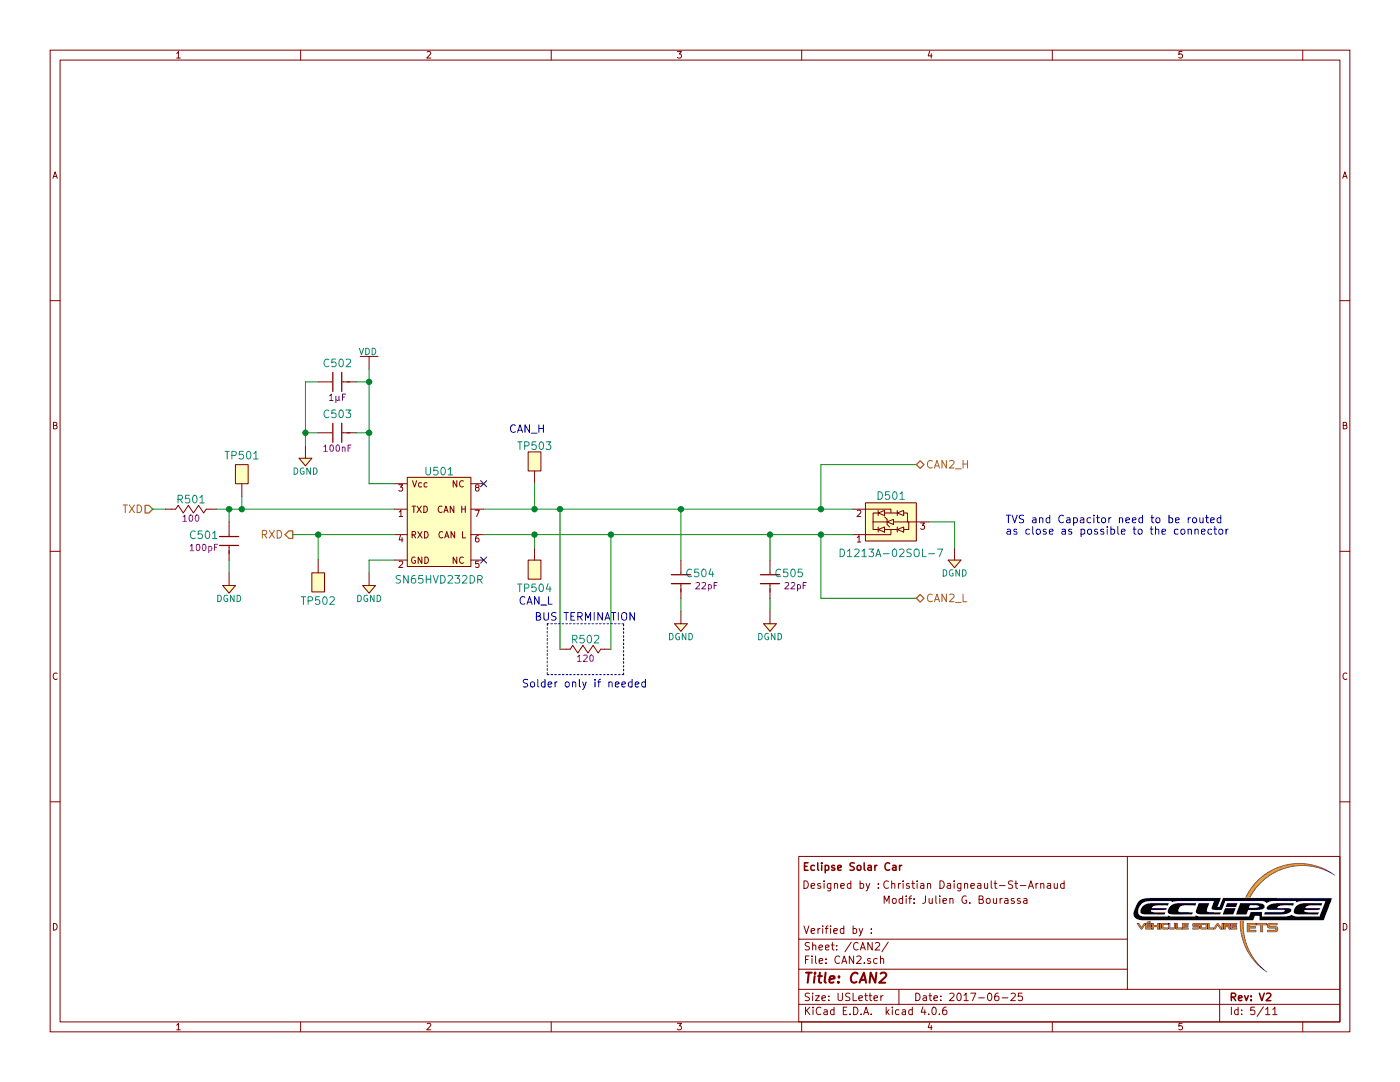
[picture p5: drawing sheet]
EESchema Schematic File Version 2
LIBS:ADC
LIBS:Amplifiers
LIBS:Battery
LIBS:Capacitors
LIBS:Comparators
LIBS:Connectors
LIBS:Crystals
LIBS:DAC
LIBS:Diodes
LIBS:Fuses
LIBS:Inductors
LIBS:Interface
LIBS:Isolators
LIBS:STMicroelectronics
LIBS:PMIC
LIBS:Power_Port
LIBS:Relays
LIBS:Resistors
LIBS:Sensors
LIBS:Switches
LIBS:Transformers
LIBS:Transistors
LIBS:Master_Board-cache
EELAYER 25 0
EELAYER END
$Descr USLetter 11000 8500
encoding utf-8
Sheet 5 11
Title "CAN2"
Date "2017-06-25"
Rev "V2"
Comp "Eclipse Solar Car"
Comment1 "Christian Daigneault-St-Arnaud"
Comment2 "Modif: Julien G. Bourassa"
Comment3 ""
Comment4 ""
$EndDescr
$Comp
L VDD #PWR059
U 1 1
P 2900 2900
F 0 "#PWR059" H 2900 2750 50  0001 C CNN
F 1 "VDD" H 2890 3040 50  0000 C CNN
F 2 "" H 2900 2900 60  0000 C CNN
F 3 "" H 2900 2750 60  0000 C CNN
	1    2900 2900
	1    0    0    -1  
$EndComp
$Comp
L DGND #PWR060
U 1 1
P 2900 4600
F 0 "#PWR060" H 2900 4430 50  0001 C CNN
F 1 "DGND" H 2900 4500 50  0000 C CNN
F 2 "" H 2900 4700 60  0000 C CNN
F 3 "" H 2880 4510 60  0000 C CNN
	1    2900 4600
	1    0    0    -1  
$EndComp
$Comp
L DGND #PWR061
U 1 1
P 1800 4600
F 0 "#PWR061" H 1800 4430 50  0001 C CNN
F 1 "DGND" H 1800 4500 50  0000 C CNN
F 2 "" H 1800 4700 60  0000 C CNN
F 3 "" H 1780 4510 60  0000 C CNN
	1    1800 4600
	1    0    0    -1  
$EndComp
Text HLabel 1200 4000 0    60   Input ~ 0
TXD
Text HLabel 2300 4200 0    60   Output ~ 0
RXD
$Comp
L 885012207098 C503
U 1 1
P 2700 3400
F 0 "C503" H 2650 3550 60  0000 C CNN
F 1 "885012207098" H 2650 3050 60  0001 C CNN
F 2 "Capacitors:C0805" H 2650 2450 60  0001 C CNN
F 3 "D" H 2650 2350 60  0001 C CNN
F 4 "Digikey" H 2650 2950 60  0001 C CNN "Supplier"
F 5 "732-8080-1-ND" H 2650 2850 60  0001 C CNN "Supplier Part Number"
F 6 "Wurth Electronics Inc." H 2650 2750 60  0001 C CNN "Manufacturer"
F 7 "885012207098" H 2650 2650 60  0001 C CNN "Manufacturer Part Number"
F 8 "CAP CER 0.1UF 50V X7R 0805" H 2650 2550 60  0001 C CNN "Description"
F 9 "100nF" H 2650 3280 50  0000 C CNN "Capacitance (Farad)"
F 10 "±10%" H 2910 3280 50  0001 C CNN "Tolerance (%)"
F 11 "50V" H 2650 3210 50  0001 C CNN "Voltage Rated (Volt)"
	1    2700 3400
	1    0    0    -1  
$EndComp
$Comp
L DGND #PWR062
U 1 1
P 2400 3600
F 0 "#PWR062" H 2400 3430 50  0001 C CNN
F 1 "DGND" H 2400 3500 50  0000 C CNN
F 2 "" H 2400 3700 60  0000 C CNN
F 3 "" H 2380 3510 60  0000 C CNN
	1    2400 3600
	1    0    0    -1  
$EndComp
$Comp
L 885012107015 C502
U 1 1
P 2700 3000
F 0 "C502" H 2650 3150 60  0000 C CNN
F 1 "885012107015" H 2650 2650 60  0001 C CNN
F 2 "Capacitors:C0805" H 2650 2050 60  0001 C CNN
F 3 "D" H 2650 1950 60  0001 C CNN
F 4 "Digikey" H 2650 2550 60  0001 C CNN "Supplier"
F 5 "732-7625-1-ND" H 2650 2450 60  0001 C CNN "Supplier Part Number"
F 6 "Wurth Electronics Inc." H 2650 2350 60  0001 C CNN "Manufacturer"
F 7 "885012107015" H 2650 2250 60  0001 C CNN "Manufacturer Part Number"
F 8 "CAP CER 1UF 25V X5R 0805" H 2650 2150 60  0001 C CNN "Description"
F 9 "1µF" H 2650 2880 50  0000 C CNN "Capacitance (Farad)"
F 10 "±20%" H 2910 2880 50  0001 C CNN "Tolerance (%)"
F 11 "25V" H 2650 2810 50  0001 C CNN "Voltage Rated (Volt)"
	1    2700 3000
	1    0    0    -1  
$EndComp
$Comp
L D1213A-02SOL-7 D501
U 1 1
P 7000 4100
F 0 "D501" H 7000 3900 60  0000 C CNN
F 1 "D1213A-02SOL-7" H 7000 4350 60  0000 C CNN
F 2 "IC:SOT-23-3" H 7000 3080 60  0001 C CNN
F 3 "https://www.diodes.com/assets/Datasheets/D1213A_02SOL.pdf" H 7000 2980 60  0001 C CNN
F 4 "Digikey" H 7000 3580 60  0001 C CNN "Supplier"
F 5 "D1213A-02SOL-7DICT-ND" H 7000 3480 60  0001 C CNN "Supplier Part Number"
F 6 "Diodes Incorporated" H 7000 3380 60  0001 C CNN "Manufacturer"
F 7 "D1213A-02SOL-7" H 7000 3280 60  0001 C CNN "Manufacturer Part Number"
F 8 "TVS DIODE 3.3VWM 10VC SOT23" H 7000 3180 60  0001 C CNN "Description"
	1    7000 4100
	1    0    0    1   
$EndComp
$Comp
L DGND #PWR063
U 1 1
P 6050 4900
F 0 "#PWR063" H 6050 4730 50  0001 C CNN
F 1 "DGND" H 6050 4800 50  0000 C CNN
F 2 "" H 6050 5000 60  0000 C CNN
F 3 "" H 6030 4810 60  0000 C CNN
	1    6050 4900
	1    0    0    -1  
$EndComp
$Comp
L DGND #PWR064
U 1 1
P 5350 4900
F 0 "#PWR064" H 5350 4730 50  0001 C CNN
F 1 "DGND" H 5350 4800 50  0000 C CNN
F 2 "" H 5350 5000 60  0000 C CNN
F 3 "" H 5330 4810 60  0000 C CNN
	1    5350 4900
	1    0    0    -1  
$EndComp
$Comp
L DGND #PWR065
U 1 1
P 7500 4400
F 0 "#PWR065" H 7500 4230 50  0001 C CNN
F 1 "DGND" H 7500 4300 50  0000 C CNN
F 2 "" H 7500 4500 60  0000 C CNN
F 3 "" H 7480 4310 60  0000 C CNN
	1    7500 4400
	1    0    0    -1  
$EndComp
Text Notes 4200 4875 0    60   ~ 0
BUS TERMINATION
Text Notes 4100 5400 0    60   ~ 0
Solder only if needed
Text Notes 7900 4200 0    60   ~ 0
TVS and Capacitor need to be routed \nas close as possible to the connector
NoConn ~ 3800 3800
NoConn ~ 3800 4400
$Comp
L Test_Point_THM TP503
U 1 1
P 4200 3600
F 0 "TP503" V 4100 3600 60  0000 C CNN
F 1 "Test_Point_THM" H 4200 3300 60  0001 C CNN
F 2 "Connectors:Keystone_5001" H 4200 2700 60  0001 C CNN
F 3 "http://keyelco.com/userAssets/file/M65p56.pdf" H 4200 2600 60  0001 C CNN
F 4 "Digikey" H 4200 3200 60  0001 C CNN "Supplier"
F 5 "36-5001-ND" H 4200 3100 60  0001 C CNN "Supplier Part Number"
F 6 "Keystone Electronics" H 4200 3000 60  0001 C CNN "Manufacturer"
F 7 "5001" H 4200 2900 60  0001 C CNN "Manufacturer Part Number"
F 8 "TEST POINT PC MINI .040\"D BLACK" H 4200 2800 60  0001 C CNN "Description"
	1    4200 3600
	0    1    1    0   
$EndComp
$Comp
L Test_Point_THM TP504
U 1 1
P 4200 4500
F 0 "TP504" V 4075 4500 60  0000 C CNN
F 1 "Test_Point_THM" H 4200 4200 60  0001 C CNN
F 2 "Connectors:Keystone_5001" H 4200 3600 60  0001 C CNN
F 3 "http://keyelco.com/userAssets/file/M65p56.pdf" H 4200 3500 60  0001 C CNN
F 4 "Digikey" H 4200 4100 60  0001 C CNN "Supplier"
F 5 "36-5001-ND" H 4200 4000 60  0001 C CNN "Supplier Part Number"
F 6 "Keystone Electronics" H 4200 3900 60  0001 C CNN "Manufacturer"
F 7 "5001" H 4200 3800 60  0001 C CNN "Manufacturer Part Number"
F 8 "TEST POINT PC MINI .040\"D BLACK" H 4200 3700 60  0001 C CNN "Description"
	1    4200 4500
	0    -1   -1   0   
$EndComp
Text Notes 4075 4750 0    60   ~ 0
CAN_L
Text Notes 4000 3400 0    60   ~ 0
CAN_H
$Comp
L Test_Point_THM TP501
U 1 1
P 1900 3700
F 0 "TP501" V 1775 3700 60  0000 C CNN
F 1 "Test_Point_THM" H 1900 3400 60  0001 C CNN
F 2 "Connectors:Keystone_5001" H 1900 2800 60  0001 C CNN
F 3 "http://keyelco.com/userAssets/file/M65p56.pdf" H 1900 2700 60  0001 C CNN
F 4 "Digikey" H 1900 3300 60  0001 C CNN "Supplier"
F 5 "36-5001-ND" H 1900 3200 60  0001 C CNN "Supplier Part Number"
F 6 "Keystone Electronics" H 1900 3100 60  0001 C CNN "Manufacturer"
F 7 "5001" H 1900 3000 60  0001 C CNN "Manufacturer Part Number"
F 8 "TEST POINT PC MINI .040\"D BLACK" H 1900 2900 60  0001 C CNN "Description"
	1    1900 3700
	0    1    1    0   
$EndComp
$Comp
L Test_Point_THM TP502
U 1 1
P 2500 4600
F 0 "TP502" V 2375 4600 60  0000 C CNN
F 1 "Test_Point_THM" H 2500 4300 60  0001 C CNN
F 2 "Connectors:Keystone_5001" H 2500 3700 60  0001 C CNN
F 3 "http://keyelco.com/userAssets/file/M65p56.pdf" H 2500 3600 60  0001 C CNN
F 4 "Digikey" H 2500 4200 60  0001 C CNN "Supplier"
F 5 "36-5001-ND" H 2500 4100 60  0001 C CNN "Supplier Part Number"
F 6 "Keystone Electronics" H 2500 4000 60  0001 C CNN "Manufacturer"
F 7 "5001" H 2500 3900 60  0001 C CNN "Manufacturer Part Number"
F 8 "TEST POINT PC MINI .040\"D BLACK" H 2500 3800 60  0001 C CNN "Description"
	1    2500 4600
	0    -1   -1   0   
$EndComp
$Comp
L RC1206JR-07120RL R502
U 1 1
P 4600 5100
F 0 "R502" H 4600 5180 60  0000 C CNN
F 1 "RC1206JR-07120RL" H 4600 4800 50  0001 C CNN
F 2 "Resistors:R1206" H 4600 4200 30  0001 C CNN
F 3 "http://www.yageo.com/documents/recent/PYu-RC_Group_51_RoHS_L_7.pdf" H 4600 4150 30  0001 C CNN
F 4 "Digikey" H 4600 4700 60  0001 C CNN "Supplier"
F 5 "311-120ERCT-ND" H 4600 4600 60  0001 C CNN "Supplier Part Number"
F 6 "Yageo" H 4600 4500 60  0001 C CNN "Manufacturer"
F 7 "RC1206JR-07120RL" H 4600 4400 60  0001 C CNN "Manufacturer Part Number"
F 8 "RES SMD 120 OHM 5% 1/4W 1206" H 4600 4300 60  0001 C CNN "Description"
F 9 "120" H 4600 5030 50  0000 C CNN "Resistance (Ohms)"
F 10 "±5%" H 5010 5020 50  0001 C CNN "Tolerance (%)"
F 11 "1/4W" H 4600 4960 50  0001 C CNN "Puissance (Watts)"
	1    4600 5100
	1    0    0    -1  
$EndComp
$Comp
L SN65HVD232DR U501
U 1 1
P 3500 4400
F 0 "U501" H 3450 5100 60  0000 C CNN
F 1 "SN65HVD232DR" H 3450 4250 60  0000 C CNN
F 2 "IC:SOIC-8" H 3500 3500 60  0001 C CNN
F 3 "http://www.ti.com/lit/ds/symlink/sn65hvd230.pdf" H 3500 3400 60  0001 C CNN
F 4 "Digikey" H 3500 4000 60  0001 C CNN "Supplier"
F 5 "296-26344-1-ND" H 3500 3900 60  0001 C CNN "Supplier Part Number"
F 6 "Texas Instruments" H 3500 3800 60  0001 C CNN "Manufacturer"
F 7 "SN65HVD232DR" H 3500 3700 60  0001 C CNN "Manufacturer Part Number"
F 8 "IC CAN TRANSCEIVER 3.3V 8-SOIC" H 3500 3600 60  0001 C CNN "Description"
	1    3500 4400
	1    0    0    -1  
$EndComp
Wire Wire Line
	1800 4400 1800 4500
Wire Wire Line
	1200 4000 1300 4000
Wire Wire Line
	2300 4200 3100 4200
Wire Wire Line
	2900 4500 2900 4400
Wire Wire Line
	2900 4400 3100 4400
Wire Wire Line
	2900 3800 3100 3800
Wire Wire Line
	1700 4000 3100 4000
Connection ~ 1800 4000
Wire Wire Line
	1800 4100 1800 4000
Wire Wire Line
	2900 3400 2800 3400
Wire Wire Line
	2900 2900 2900 3800
Connection ~ 2900 3400
Wire Wire Line
	2400 3400 2500 3400
Wire Wire Line
	2800 3000 2900 3000
Connection ~ 2900 3000
Wire Wire Line
	2500 3000 2400 3000
Wire Wire Line
	2400 3000 2400 3500
Connection ~ 2400 3400
Wire Wire Line
	5350 4700 5350 4800
Wire Wire Line
	6050 4700 6050 4800
Wire Wire Line
	5350 4000 5350 4400
Wire Wire Line
	3800 4200 6700 4200
Wire Wire Line
	6050 4200 6050 4400
Wire Wire Line
	7300 4100 7500 4100
Wire Wire Line
	4400 4000 4400 5100
Connection ~ 4400 4000
Wire Wire Line
	4800 4200 4800 5100
Connection ~ 4800 4200
Wire Notes Line
	4300 4900 4300 5300
Wire Notes Line
	4300 5300 4900 5300
Wire Notes Line
	4900 5300 4900 4900
Wire Notes Line
	4900 4900 4300 4900
Wire Wire Line
	4200 4300 4200 4200
Connection ~ 4200 4200
Wire Wire Line
	4200 3800 4200 4000
Connection ~ 4200 4000
Wire Wire Line
	1900 3900 1900 4000
Connection ~ 1900 4000
Wire Wire Line
	2500 4400 2500 4200
Connection ~ 2500 4200
Wire Wire Line
	3800 4000 6700 4000
Connection ~ 6050 4200
Connection ~ 5350 4000
Wire Wire Line
	6450 4000 6450 3650
Wire Wire Line
	6450 3650 7200 3650
Connection ~ 6450 4000
Wire Wire Line
	6450 4200 6450 4700
Wire Wire Line
	6450 4700 7200 4700
Connection ~ 6450 4200
Text HLabel 7200 3650 2    60   BiDi ~ 0
CAN2_H
Text HLabel 7200 4700 2    60   BiDi ~ 0
CAN2_L
Wire Wire Line
	7500 4100 7500 4300
$Comp
L RC0805JR-07100RL R501
U 1 1
P 1500 4000
F 0 "R501" H 1500 4080 60  0000 C CNN
F 1 "RC0805JR-07100RL" H 1500 3700 50  0001 C CNN
F 2 "Resistors:R0805" H 1500 3100 30  0001 C CNN
F 3 "http://www.yageo.com/documents/recent/PYu-RC_Group_51_RoHS_L_7.pdf" H 1500 3050 30  0001 C CNN
F 4 "Digikey" H 1500 3600 60  0001 C CNN "Supplier"
F 5 "311-100ARCT-ND" H 1500 3500 60  0001 C CNN "Supplier Part Number"
F 6 "Yageo" H 1500 3400 60  0001 C CNN "Manufacturer"
F 7 "RC0805JR-07100RL" H 1500 3300 60  0001 C CNN "Manufacturer Part Number"
F 8 "RES SMD 100 OHM 5% 1/8W 0805" H 1500 3200 60  0001 C CNN "Description"
F 9 "100" H 1500 3930 50  0000 C CNN "Resistance (Ohms)"
F 10 "±5%" H 1910 3920 50  0001 C CNN "Tolerance (%)"
F 11 "1/8W" H 1500 3860 50  0001 C CNN "Puissance (Watts)"
	1    1500 4000
	1    0    0    -1  
$EndComp
$Comp
L 885012207080 C501
U 1 1
P 1800 4300
F 0 "C501" V 1700 4100 60  0000 C CNN
F 1 "885012207080" H 1750 3950 60  0001 C CNN
F 2 "Capacitors:C0805" H 1750 3350 60  0001 C CNN
F 3 "D" H 1750 3250 60  0001 C CNN
F 4 "Digikey" H 1750 3850 60  0001 C CNN "Supplier"
F 5 "732-8062-1-ND" H 1750 3750 60  0001 C CNN "Supplier Part Number"
F 6 "Wurth Electronics Inc." H 1750 3650 60  0001 C CNN "Manufacturer"
F 7 "885012207080" H 1750 3550 60  0001 C CNN "Manufacturer Part Number"
F 8 "CAP CER 100PF 50V X7R 0805" H 1750 3450 60  0001 C CNN "Description"
F 9 "100pF" V 1800 4100 50  0000 C CNN "Capacitance (Farad)"
F 10 "±10%" H 2010 4180 50  0001 C CNN "Tolerance (%)"
F 11 "50V" H 1750 4110 50  0001 C CNN "Voltage Rated (Volt)"
	1    1800 4300
	0    1    1    0   
$EndComp
$Comp
L 885012007053 C504
U 1 1
P 5350 4600
F 0 "C504" V 5250 4750 60  0000 C CNN
F 1 "885012007053" H 5300 4250 60  0001 C CNN
F 2 "Capacitors:C0805" H 5300 3650 60  0001 C CNN
F 3 "D" H 5300 3550 60  0001 C CNN
F 4 "Digikey" H 5300 4150 60  0001 C CNN "Supplier"
F 5 "732-7848-1-ND" H 5300 4050 60  0001 C CNN "Supplier Part Number"
F 6 "Wurth Electronics Inc." H 5300 3950 60  0001 C CNN "Manufacturer"
F 7 "885012007053" H 5300 3850 60  0001 C CNN "Manufacturer Part Number"
F 8 "CAP CER 22PF 50V C0G/NP0 0805" H 5300 3750 60  0001 C CNN "Description"
F 9 "22pF" V 5350 4800 50  0000 C CNN "Capacitance (Farad)"
F 10 "±5%" H 5560 4480 50  0001 C CNN "Tolerance (%)"
F 11 "50V" H 5300 4410 50  0001 C CNN "Voltage Rated (Volt)"
	1    5350 4600
	0    1    1    0   
$EndComp
$Comp
L 885012007053 C505
U 1 1
P 6050 4600
F 0 "C505" V 5950 4750 60  0000 C CNN
F 1 "885012007053" H 6000 4250 60  0001 C CNN
F 2 "Capacitors:C0805" H 6000 3650 60  0001 C CNN
F 3 "D" H 6000 3550 60  0001 C CNN
F 4 "Digikey" H 6000 4150 60  0001 C CNN "Supplier"
F 5 "732-7848-1-ND" H 6000 4050 60  0001 C CNN "Supplier Part Number"
F 6 "Wurth Electronics Inc." H 6000 3950 60  0001 C CNN "Manufacturer"
F 7 "885012007053" H 6000 3850 60  0001 C CNN "Manufacturer Part Number"
F 8 "CAP CER 22PF 50V C0G/NP0 0805" H 6000 3750 60  0001 C CNN "Description"
F 9 "22pF" V 6050 4800 50  0000 C CNN "Capacitance (Farad)"
F 10 "±5%" H 6260 4480 50  0001 C CNN "Tolerance (%)"
F 11 "50V" H 6000 4410 50  0001 C CNN "Voltage Rated (Volt)"
	1    6050 4600
	0    1    1    0   
$EndComp
$EndSCHEMATC
